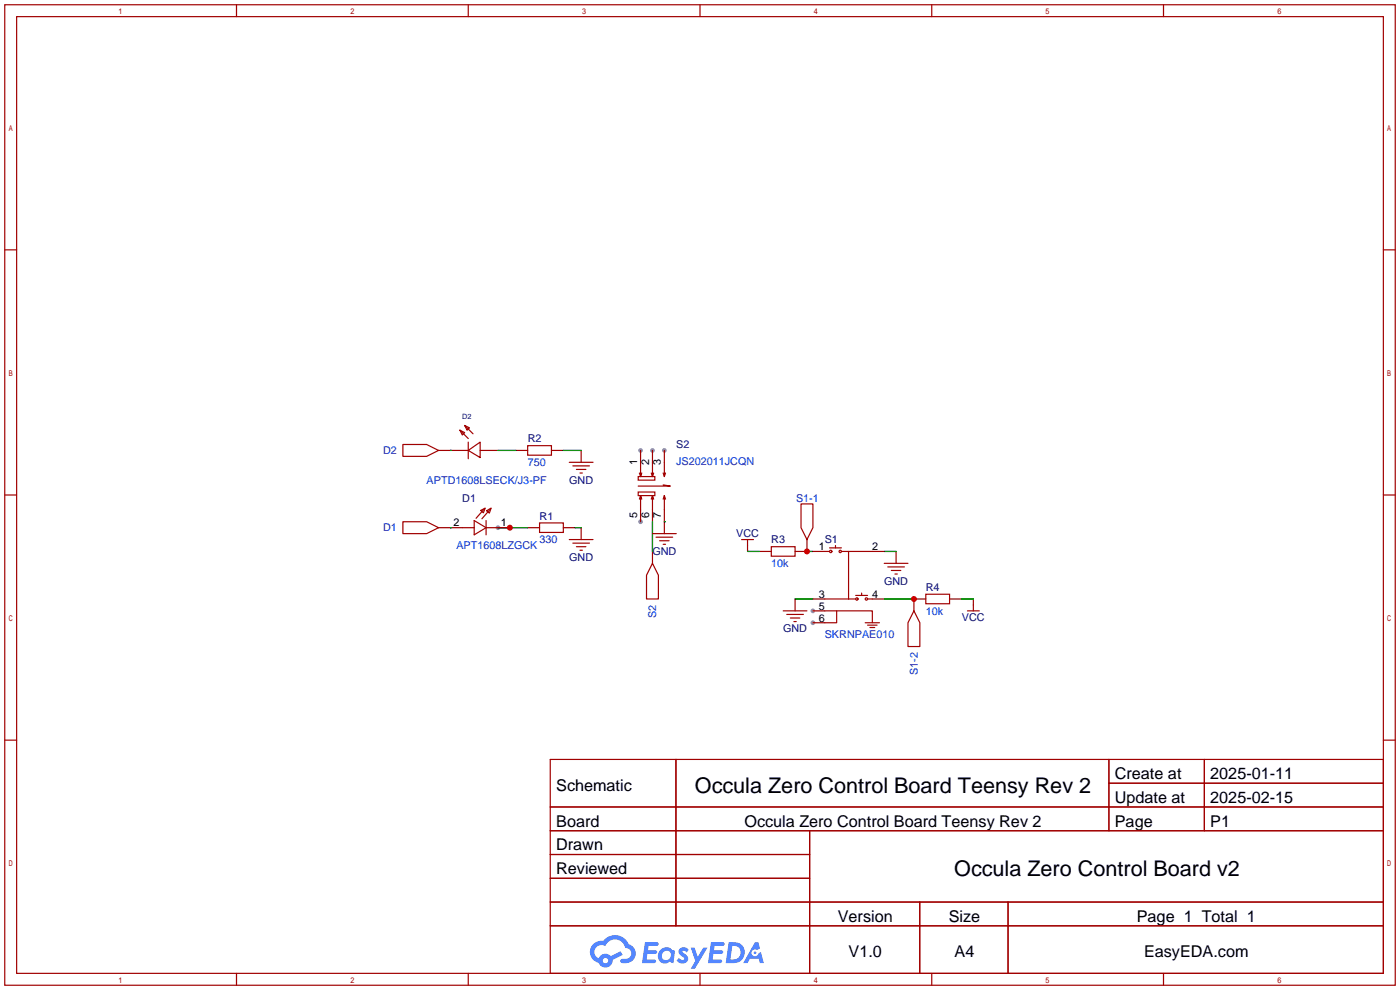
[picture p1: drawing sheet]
<svg xmlns="http://www.w3.org/2000/svg" width="299mm" height="212mm" viewBox="0 0 299 212" stroke-linecap="round" stroke-linejoin="round" font-family="sans-serif">
<g fill="#999">
<circle cx="136.9" cy="111.5" r=".51"/>
<circle cx="136.9" cy="96.3" r=".51"/>
<circle cx="139.4" cy="96.3" r=".51"/>
<circle cx="142" cy="96.3" r=".51"/>
<circle cx="173.7" cy="130.6" r=".51"/>
<circle cx="173.7" cy="133.1" r=".51"/>
<circle cx="106.4" cy="112.8" r=".51"/>
</g>
<g fill="none" stroke="#a10000" stroke-width=".25">
<path d="M1 1h297.2v209.6h-297.2zM3.6 3.6h292.1v204.4h-292.1zM50.5 1v2.6M100.1 1v2.6M149.6 1v2.6M199.1 1v2.6M248.7 1v2.6M1 53.4h2.6M295.7 53.4h2.5M1 105.8h2.6M295.7 105.8h2.5M1 158.2h2.6"/>
<path d="M295.7 158.2h2.5M117.6 162.3h178.1v45.7h-178.1zM117.6 172.5h178.1M117.6 177.5h178.1M144.5 162.3v35.6M173 177.5v30.5M237 162.3v15.2M237 167.4h58.7M257.4 162.3v15.2M117.6 182.6h55.4M117.6 192.8h178.1M117.6 187.7h55.4"/>
<path d="M117.6 197.9h178.1M196.6 192.8v15.2M215.4 192.8v15.2M50.5 208v2.6M100.1 208v2.6M149.6 208v2.6M199.1 208v2.6M248.7 208v2.6"/>
</g>
<g fill="#5487ff">
<path d="M145.3 202.7a1.3 1.3 0 0 1 1.9 .3l-.4 .6a.54 .54 0 0 0-.9-.2l.1 .2a1.34 1.34 0 0 1 .9 1.8 1.47 1.47 0 0 1-2.3-.1l.5-.6 .8 .5a.31 .31 0 0 0 .4-.3 .31 .31 0 0 0-.3-.4 1.12 1.12 0 0 1-.7-1.8z"/>
<path d="M147.6 202.5h.9l.6 2 1.2-2h.9l-2.7 4.6h-.9l1-1.7z"/>
<path d="M137.8 201.4h1.7a1.31 1.31 0 0 1 1.2 .2 .4 .4 0 0 1-.3 .5l-1.8 .1-.1 .9h1.6a.4 .4 0 0 1 .4 .4 .4 .4 0 0 1-.5 .4h-1.6l-.2 1.2h1.4a.46 .46 0 0 1 .5 0 .46 .46 0 0 1 .1 .5l-.4 .2h-2.6z"/>
<path d="M151.9 201.4h1.7a1.32 1.32 0 0 1 1.2 .2 .39 .39 0 0 1-.3 .5l-1.8 .1-.1 .9h1.6a.4 .4 0 0 1 .4 .4 .4 .4 0 0 1-.4 .4h-1.7l-.2 1.2h1.4a.46 .46 0 0 1 .5 0 .46 .46 0 0 1 .1 .5l-.4 .2h-2.6z"/>
<path d="M161.3 201.4h.8l.3 1.3-.6 .4a.75 .75 0 0 0-1.1 .3 .75 .75 0 0 0 .5 1 .75 .75 0 0 0 .9-.7l.5-.2 .6 2.3h-.8l-.3-.9h-1.8l-.5 .9h-1z"/>
<path d="M155.7 201.4l-.6 4.4h1.5a2.27 2.27 0 0 0 2.6-2.2 2.27 2.27 0 0 0-2.7-2.2zM156.5 202.1a1.5 1.5 0 0 1 1.8 1.6 1.5 1.5 0 0 1-1.9 1.4h-.3z"/>
<path d="M141.2 203a1.6 1.6 0 0 0-.3 2.3 1.6 1.6 0 0 0 2.3 .2l.7 .3 .3-2.4-.1-.3-.5-.1a1.58 1.58 0 0 0-2.4 0zM141.8 203.5a.98 .98 0 0 1 1.6 .4 .98 .98 0 0 1-1.1 1.3 .94 .94 0 0 1-.9-.7 .94 .94 0 0 1 .4-1z"/>
<path d="M126.8 201.8a2.37 2.37 0 0 0 1.1 4 1.54 1.54 0 0 0 1.8 1 1.54 1.54 0 0 0 1.2-1.6l2.2-1.1-.5-.8-2 1a1.57 1.57 0 0 0-2.7 .5 1.5 1.5 0 0 1-.7-2.1 1.5 1.5 0 0 1 2.2-.5 2.23 2.23 0 0 1 2.3-1.4 2.23 2.23 0 0 1 2 1.8 1.16 1.16 0 0 1 1.2 1.1 1.16 1.16 0 0 1-1.1 1.2h-.7a.47 .47 0 0 0-.5 .4 .47 .47 0 0 0 .4 .5 2.17 2.17 0 0 0 2.5-.9 2.17 2.17 0 0 0-.3-2.7l-.8-.4a3.2 3.2 0 0 0-5.5-.7l-1.1 .1zM128.8 205.3a.6 .6 0 0 1 1.2 0 .6 .6 0 0 1-1.2 0z"/>
<circle cx="161.4" cy="203.6" r=".28"/>
</g>
<g fill="none" stroke="#870000" stroke-width=".25">
<path d="M93.7 96.3h6.4M102.6 96.3h3.8M110.2 96.3h2.6M117.9 96.3h2.5M124.2 96.3v2.5M136.9 96.3v2.5M139.4 96.3v2.5M142 96.3v2.5M93.7 112.8h5.1M106.4 112.8h2.6M112.8 112.8h2.5M120.4 112.8h2.5"/>
<path d="M124.2 112.8v2.5M136.9 109v2.5M139.4 109v2.5M139.4 117.9v2.5M142 109v5M159.8 116.6v1.3M162.3 117.9h2.5M172.5 115.3v2.6h-2.6M173.7 117.9h2.6M186.4 117.9h2.6M191.5 117.9v2.5M169.9 128v2.6"/>
<path d="M173.7 128h2.6M173.7 130.6h2.6M173.7 133.1h2.6M186.4 128h2.6M197.9 128h-2.6v2.6M202.9 128h2.6M208 128v1.3"/>
</g>
<g fill="none" stroke="#a10000" stroke-width=".25">
<path d="M86.1 95h5.1l2.5 1.3-2.5 1.2h-5.1zM98.3 91.9l1 .6-.5 .5zM98.3 91.9l1.8 1.8M99.3 90.9l1 .5-.5 .5zM99.3 90.9l1.8 1.8M100.1 96.3l2.5-1.8v3.3zM100.1 94.5v3.5M112.8 95.2h5.1v2.1h-5.1zM121.7 98.8h5M122.4 99.6h3.6M136.9 98.8v3.1l.3-.8M139.4 98.8v3.1l.3-.8"/>
<path d="M142 98.8v3.1l.2-.8M86.1 111.5h5.1l2.5 1.3-2.5 1.2h-5.1zM98.8 112.8h2.5M101.3 111.3l2.6 1.5-2.6 1.5zM102.7 109.1l1-.5-.4 1zM103.5 108.7l-1.7 2.1M103.9 111.3v3M103.9 112.8h2.5M104 109.2l1-.6-.4 1.1zM104.8 108.8l-1.8 2.1M115.3 111.8h5.1v2h-5.1zM121.7 115.3h5"/>
<path d="M122.4 116.1h3.6M123.2 116.8h2M123.2 100.3h2M124 117.6h.5M124 101.1h.5M136.4 101.9h3.6v.7h-3.6zM136.4 105.2h3.6v.7h-3.6zM136.7 101.1l.2 .8M136.9 105.9l-.2 .8M137.2 106.7l-.3-.8v3.1M139.2 101.1l.2 .8M139.4 105.9l-.2 .8"/>
<path d="M139.4 114h5.1M139.7 106.7l-.3-.8v3.1M140.2 114.8h3.6M141 115.6h2M141.7 103.6l1.6 .3h-6.9M141.7 101.1l.3 .8M141.7 116.3h.5M142 105.9l-.3 .8M142.2 106.7l-.2-.8v3.1M158.5 115.3h2.5M159.8 115.3v1.3M164.8 116.8h5.1v2.1h-5.1z"/>
<path d="M171.2 107.7h2.5v5.1l-1.2 2.5-1.3-2.5zM176.3 117.9h1M177.3 117.1h2.5M178.6 116.6v.5M179.8 117.9h6.6M181.4 117.9v10.1M139.4 120.4l1.3 2.5v5.1h-2.5v-5.1zM167.4 130.6h5.1M168.1 131.3h3.6M168.9 132.1h2M169.7 132.8h.5M176.3 130.6h10.1v2.5"/>
<path d="M176.3 128h6.6M178.8 130.6v2.5h-2.5M182.9 127.3h2.5M184.1 126.7v.6M184.9 133.1h3.1M185.4 133.6h2.1M185.4 128h1M185.9 134.1h1M189 120.4h5.1M189.7 121.2h3.6M190.5 121.9h2M191.3 122.7h.5"/>
<path d="M195.3 130.6l1.3 2.5v5.1h-2.5v-5.1zM197.9 127h5v2h-5zM206.8 130.6h2.5M208 129.3v1.3"/>
<circle cx="177.5" cy="117.9" r=".25"/>
<circle cx="179.6" cy="117.9" r=".25"/>
<circle cx="183.1" cy="128" r=".25"/>
<circle cx="185.2" cy="128" r=".25"/>
</g>
<g fill="none" stroke="#008700" stroke-width=".25">
<path d="M96.3 96.3h.1M106.4 96.3h3.8M120.4 96.3h3.8M96.3 112.8h.1M106.4 112.8h6.4M122.9 112.8h1.3M139.4 111.5v6.4M142 111.5h.1M159.8 117.9h2.5M172.5 117.9h1.2M189 117.9h2.5M169.9 128h3.8"/>
<path d="M189 128h6.3M205.5 128h2.5"/>
</g>
<g fill="#c00">
<circle cx="172.5" cy="117.9" r=".63"/>
<circle cx="195.3" cy="128" r=".63"/>
<circle cx="109" cy="112.8" r=".63"/>
</g>
<g font-size="4.6">
<text x="148.5" y="169.4">Occula Zero Control Board Teensy Rev 2</text>
<text x="203.9" y="187.2">Occula Zero Control Board v2</text>
</g>
<g font-size="3.5">
<text x="238.3" y="166.5">Create at</text>
<text x="258.7" y="166.5">2025-01-11</text>
<text x="118.9" y="169.1">Schematic</text>
<text x="238.3" y="171.6">Update at</text>
<text x="258.7" y="171.6">2025-02-15</text>
<text x="118.9" y="176.7">Board</text>
<text x="159.1" y="176.7">Occula Zero Control Board Teensy Rev 2</text>
<text x="238.3" y="176.7">Page</text>
<text x="258.7" y="176.7">P1</text>
<text x="118.9" y="181.8">Drawn</text>
<text x="118.9" y="186.8">Reviewed</text>
<text x="179.1" y="197">Version</text>
<text x="202.8" y="197">Size</text>
<text x="243" y="197">Page 1 Total 1</text>
<text x="181.4" y="204.6">V1.0</text>
<text x="204" y="204.6">A4</text>
<text x="244.5" y="204.6">EasyEDA.com</text>
</g>
<g font-size="2.3" fill="#000080">
<text x="112.8" y="94.5">R2</text>
<text x="144.5" y="95.8">S2</text>
<text x="98.8" y="107.2">D1</text>
<text x="121.6" y="103.4">GND</text>
<text x="115.3" y="111">R1</text>
<text x="121.6" y="119.9">GND</text>
<text x="139.4" y="118.7">GND</text>
<text x="157.3" y="114.9">VCC</text>
<text x="164.8" y="116.1">R3</text>
<text x="176.3" y="116.1">S1</text>
<text x="189" y="125">GND</text>
<text x="197.9" y="126.3">R4</text>
<text x="167.4" y="135.2">GND</text>
<text x="205.6" y="132.6">VCC</text>
</g>
<g font-size="2.3" fill="#00f">
<text x="81.9" y="97.1">D2</text>
<text x="112.8" y="99.6">750</text>
<text x="144.5" y="99.4">JS202011JCQN</text>
<text x="91.2" y="103.4">APTD1608LSECK/J3-PF</text>
<text x="170.1" y="107.2">S1-1</text>
<text x="81.9" y="113.6">D1</text>
<text x="97.5" y="117.4">APT1608LZGCK</text>
<text x="115.3" y="116.1">330</text>
<text x="164.8" y="121.2">10k</text>
<text x="197.9" y="131.4">10k</text>
<text x="140.3" y="132.1" transform="rotate(-90 140.3 132.1)">S2</text>
<text x="176.3" y="136.4">SKRNPAE010</text>
<text x="196.1" y="144.3" transform="rotate(-90 196.1 144.3)">S1-2</text>
</g>
<g font-size="2.3">
<text x="136.2" y="99.3" transform="rotate(-90 136.2 99.3)">1</text>
<text x="138.7" y="99.3" transform="rotate(-90 138.7 99.3)">2</text>
<text x="141.3" y="99.3" transform="rotate(-90 141.3 99.3)">3</text>
<text x="96.9" y="112.3">2</text>
<text x="107.1" y="112.3">1</text>
<text x="136.2" y="110.7" transform="rotate(-90 136.2 110.7)">5</text>
<text x="138.7" y="110.7" transform="rotate(-90 138.7 110.7)">6</text>
<text x="141.3" y="110.7" transform="rotate(-90 141.3 110.7)">7</text>
<text x="175" y="117.6">1</text>
<text x="186.4" y="117.6">2</text>
<text x="175" y="127.8">3</text>
<text x="175" y="130.3">5</text>
<text x="186.4" y="127.8">4</text>
<text x="175" y="132.9">6</text>
</g>
<text font-size="1.6" fill="#000080" x="98.8" y="89.6">D2</text>
</svg>
